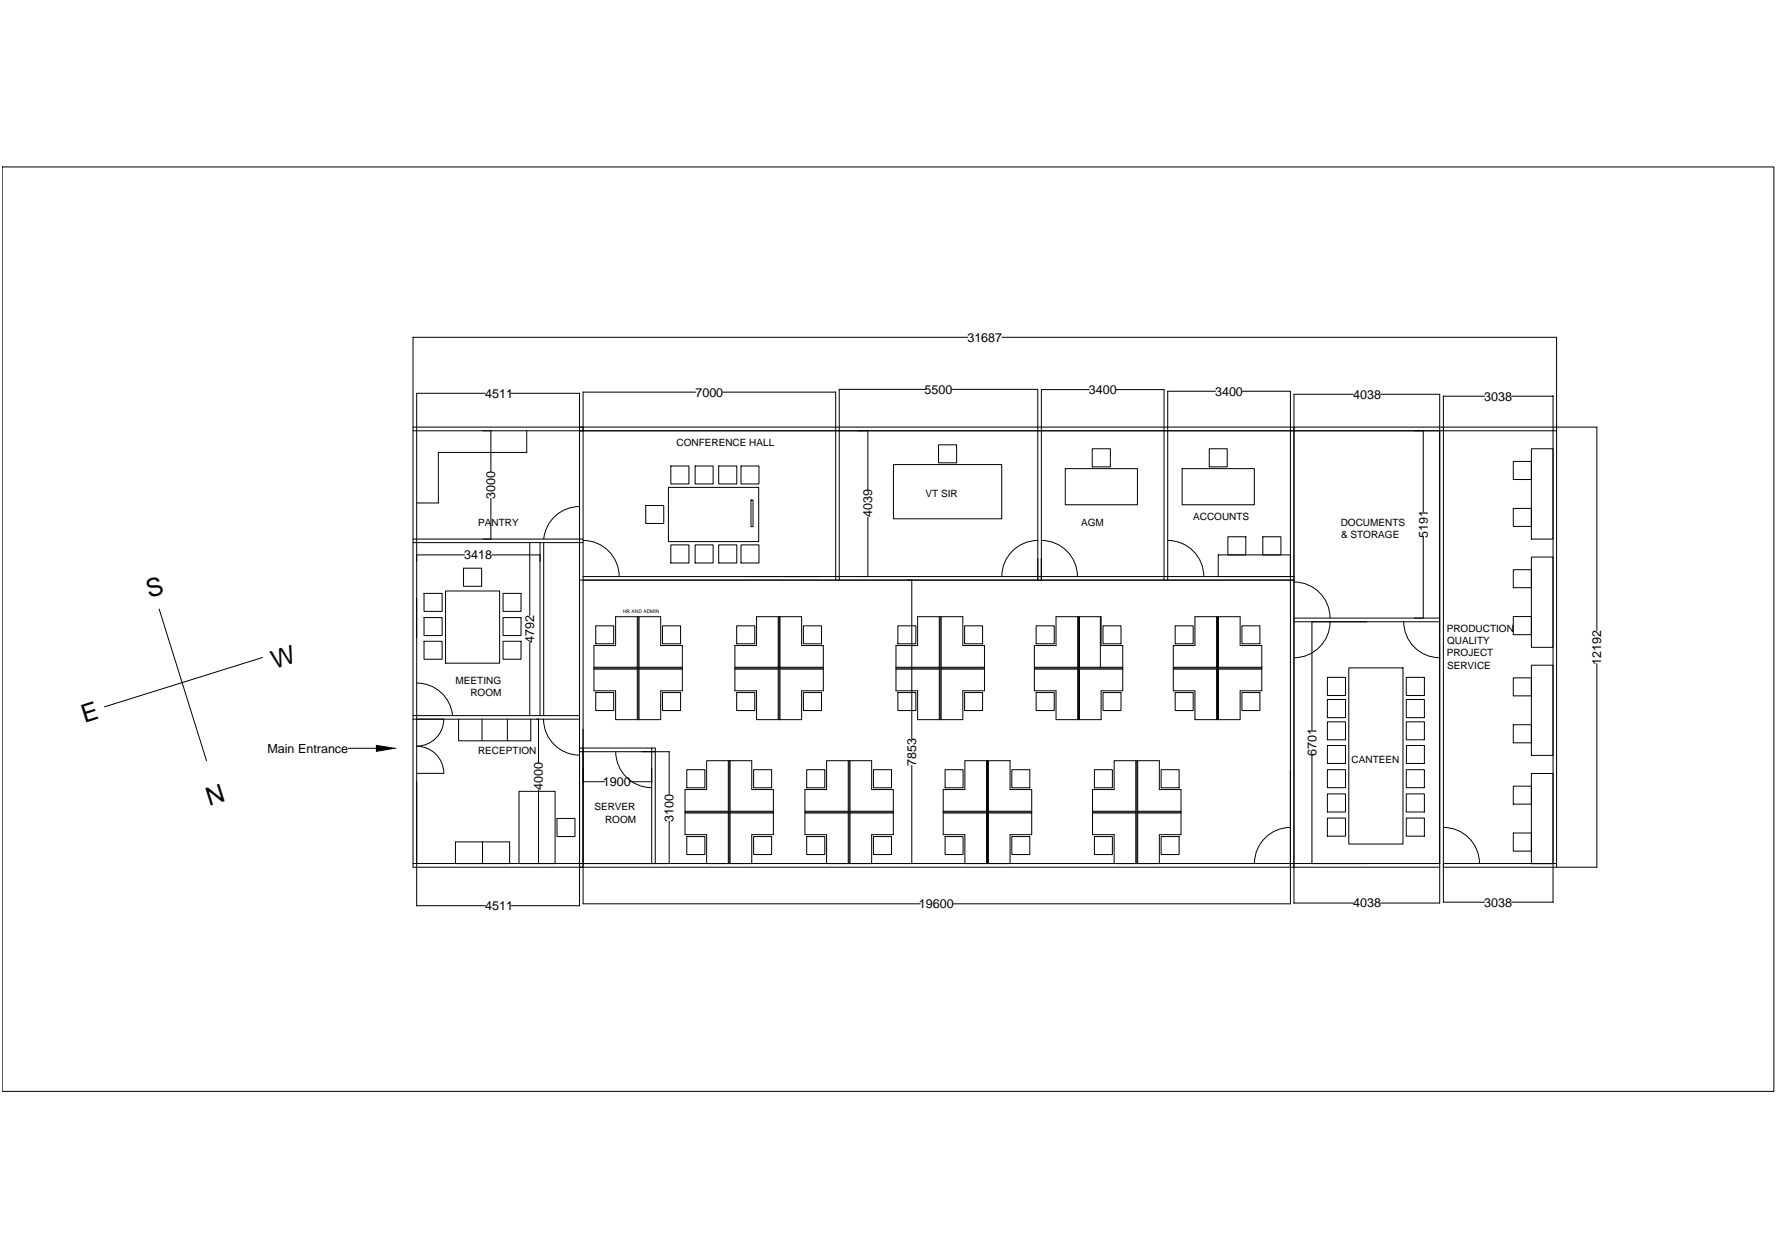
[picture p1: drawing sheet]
<svg xmlns="http://www.w3.org/2000/svg" width="594mm" height="420mm" viewBox="0 0 594 420" stroke-linecap="round" stroke-linejoin="round" font-family="sans-serif">
<!-- layer: 0 -->
<g fill="none" stroke="#000" stroke-width=".33">
<path d="M.7 55.8h592.3v309h-592.3zM138.1 112.7v177.2h343.2M138.1 112.7h185.5M334.9 112.7h185.5v177.2M162.2 131.5h-22.9v171.3M170.8 131.5h22.9v171.3M232.6 131.1l-37.7-.1v171.1h112.7M241.7 131.1l37.7-.1v62.9M309.3 130.1h-28.7v63.8M318.3 130.1h28.6v63.8M348.1 130.2v63.7M348.2 130.2h16"/>
<path d="M373.2 130.2h16v63.7M406.4 130.8h-16v63.1M415.4 130.8h16v171.3h-112.7M452.4 131.8h-19.8v170.1h19.8M461.5 131.8h19.8v170.1h-19.8M482.5 132.4v169.2h13.8M482.5 132.4h13.8M505.4 132.4h13.8M519.2 132.4v169.2h-13.8M138.1 142.8h395.8M138.1 144h343.2M164.1 144v13.6"/>
<path d="M176.1 144v7.2h-29.6v16.9h-7.2M224.3 155.8h6v6h-6zM232.4 155.8h6v6h-6zM240.3 155.8h6v6h-6zM247.7 155.8h6v6h-6zM290.1 144v19.8M298.7 155.3h36.2v18.1h-36.2zM313.8 148.7h6v6h-6zM356.1 156.6h24.2v12.1h-24.2zM365.2 150h6v6.1h-6zM395.2 156.6h24.1v12.1h-24.1zM404.3 150h6v6.1h-6z"/>
<path d="M475.8 144v27.1M505.9 154.2h6.1v6.1h-6.1zM512 150h7.2v30.2h-7.2zM520.4 144h-87.8v144.6M533.9 142.8v68M164.1 166.6v13.5M193.8 169.3a12 12 0 0 0-12 10.8M215.9 169h6v6h-6zM223.5 162.9h30.1v18.1h-30.1zM251.1 167.1h.6v8.9h-.6zM290.1 172.9v19.8M410.5 179.4h6v6.1h-6z"/>
<path d="M422.2 179.4h6v6.1h-6zM475.8 179.5v27.1M505.9 169.9h6.1v6.1h-6.1zM138.1 181.4h56.8M138.1 180.2h56.8M139.3 185.5h16.1M141.8 198.3h6v6.1h-6zM149 197.5h18v24.2h-18zM155 189.9h6v6.1h-6zM164.5 185.5h16M168.2 198.3h6v6.1h-6zM177.1 181.4v24.3"/>
<path d="M180.5 181.4v57.8M181.8 181.4v57.8M193.7 193.9h238.9M194.9 192.7h237.7M195 180.7a12 12 0 0 1 12 12M224.3 182.1h6v6.1h-6zM232.4 182.1h6v6.1h-6zM240.3 182.1h6v6.1h-6zM247.7 182.1h6v6.1h-6zM304.8 193.9v53M347 180.7a12 12 0 0 0-12.1 12M348.2 180.7a12 12 0 0 1 12 12"/>
<path d="M390.4 180.7a12 12 0 0 1 12 12M407.3 185.5h24.1v7.2h-24.1zM432.6 194.5a12 12 0 0 1 12.1 12.1M505.9 190.4h6.1v6h-6.1zM512 186.2h7.2v30.2h-7.2zM53.2 203.6l15.8 50.7M87.8 219.8l-52.9 16.5M141.8 206.4h6v6h-6zM141.8 214.3h6v6.1h-6zM168.2 206.4h6v6h-6zM168.2 214.3h6v6.1h-6zM177.1 214.9v24.3"/>
<path d="M199.2 209.2h6v6h-6zM205.8 206.1h15.1v9.7h7.2v15.1h-7.2v9.7h-15.1v-9.7h-7.2v-15.1h7.2zM213 206.1v17.2M213.3 206.1v34.5M213.6 206.1v17.2M221.5 209.2h6v6h-6zM246.3 209.2h6v6h-6zM252.9 206.1h15.1v9.7h7.2v15.1h-7.2v9.7h-15.1v-9.7h-7.2v-15.1h7.2zM260.2 206.1v17.2M260.5 206.1v34.5M260.8 206.1v17.2M268.6 209.2h6v6h-6z"/>
<path d="M300.2 209.2h6v6h-6zM306.8 206.1h15.1v9.7h7.2v15.1h-7.2v9.7h-15.1v-9.7h-7.3v-15.1h7.3zM314 206.1v17.2M314.3 206.1v34.5M314.6 206.1v17.2M322.5 209.2h6v6h-6zM346.4 209.2h6.1v6h-6.1zM353 206.1h15.1v9.7h7.3v15.1h-7.3v9.7h-15.1v-9.7h-7.2v-15.1h7.2zM360.3 206.1v17.2M360.6 206.1v34.5M360.9 206.1v17.2M367.9 206.2v17.1"/>
<path d="M368.8 209.2h6v6h-6zM392.9 209.2h6v6h-6zM399.5 206.1h15.1v9.7h7.2v15.1h-7.2v9.7h-15.1v-9.7h-7.3v-15.1h7.3zM406.7 206.1v17.2M407 206.1v34.5M407.4 206.1v17.2M415.2 209.2h6v6h-6zM432.6 207.8h48.7M432.6 206.6h48.7M438.6 207.8v36.2M444.7 207.8a12 12 0 0 1-12.1 12.1M469.3 207.8a12 12 0 0 0 12 12.1"/>
<path d="M505.9 206.1h6.1v6h-6.1zM138.1 239.2h55.6M139.3 228.3a12 12 0 0 1 12 10.9M198.6 223.3h29.5M198.6 223.7h14.4v16.9M198.6 223h14.4M199.2 231.5h6v6h-6zM213.6 223h14.5M221.5 231.5h6v6h-6zM228.1 223.7h-14.5v16.9M245.7 223.3h29.5M245.7 223.7h14.5v16.9"/>
<path d="M245.7 223h14.5M246.3 231.5h6v6h-6zM260.8 223h14.4M268.6 231.5h6v6h-6zM275.2 223.7h-14.4v16.9M299.5 223.3h29.6M299.5 223.7h14.5v16.9M299.5 223h14.5M300.2 231.5h6v6h-6zM314.6 223h14.5M322.5 231.5h6v6h-6zM329.1 223.7h-14.5v16.9"/>
<path d="M345.8 223.3h29.6M345.8 223.7h14.5v16.9M345.8 223h14.5M346.4 231.5h6.1v6h-6.1zM360.9 223h14.5M368.8 231.5h6v6h-6zM375.4 223.7h-14.5v16.9M392.2 223.3h29.6M392.2 223.7h14.5v16.9M392.2 223h14.5M392.9 231.5h6v6h-6zM407.4 223h14.4"/>
<path d="M415.2 231.5h6v6h-6zM421.8 223.7h-14.4v16.9M443.8 233.8h6v6.1h-6zM443.8 226.4h6v6.1h-6zM450.9 223.2h18.1v58.9h-18.1zM470.1 233.8h6.1v6.1h-6.1zM470.1 226.4h6.1v6.1h-6.1zM505.9 226.6h6.1v6h-6.1zM512 222.3h7.2v30.2h-7.2zM533.9 221.8v68.1M116.4 250.1h9.4M138.1 240.4h55.6"/>
<path d="M139.3 249.4a9 9 0 0 1 9.1 9.1h-9.1M148.4 240.4a9 9 0 0 1-9.1 9M153.3 240.4v7.2h24.1v-7.2M161.1 240.4v7.2M169.6 240.4v7.2M180 240.4v14.5M181.7 240.4a12 12 0 0 0 12.1 12M193.7 250h25.4v38.6M193.7 251.3h30v14.1M205.9 251.2a12 12 0 0 0 12 12.1M217.9 250v38.6M229.6 257.3h6.1v6h-6.1z"/>
<path d="M236.2 254.3h15.1v9.6h7.3v15.1h-7.3v9.6h-15.1v-9.6h-7.2v-15.1h7.2zM243.5 254.3v16.9h-14.5M243.8 254.3v34.3M244.1 254.3v16.9h14.5M252 257.3h6v6h-6zM269.7 257.3h6v6h-6zM276.3 254.3h15.1v9.6h7.2v15.1h-7.2v9.6h-15.1v-9.6h-7.2v-15.1h7.2zM283.6 254.3v16.9h-14.5M283.9 254.3v34.3M284.2 254.3v16.9h14.4M292 257.3h6.1v6h-6.1zM304.8 255.9v32.7"/>
<path d="M316 257.3h6v6h-6zM322.6 254.3h15.1v9.6h7.2v15.1h-7.2v9.6h-15.1v-9.6h-7.3v-15.1h7.3zM329.8 254.3v16.9h-14.5M330.1 254.3v34.3M330.4 254.3v16.9h14.5M338.3 257.3h6v6h-6zM365.9 257.3h6v6h-6zM372.5 254.3h15.1v9.6h7.2v15.1h-7.2v9.6h-15.1v-9.6h-7.3v-15.1h7.3zM379.7 254.3v16.9h-14.5M380.1 254.3v34.3M380.4 254.3v16.9h14.4M388.2 257.3h6v6h-6z"/>
<path d="M438.6 252.4v36.2M443.8 257.3h6v6h-6zM443.8 249.2h6v6h-6zM443.8 241.3h6v6h-6zM470.1 257.3h6.1v6h-6.1zM470.1 241.3h6.1v6h-6.1zM470.2 249.2h6v6h-6zM505.9 242.2h6.1v6.1h-6.1zM512 258.5h7.2v30.2h-7.2zM173.5 264.5h12.1v24.1h-12.1zM180 264v24.6M186.2 273.6h6v6h-6z"/>
<path d="M194.9 261.3h7.1M210.8 261.3h7M223.7 274.5v14.1M229 271.5h29.6M229 271.8h14.5M229.6 279.6h6.1v6h-6.1zM243.5 271.5v17.1M244.1 271.8h14.5M244.1 271.5v17.1M252 279.6h6v6h-6zM269.1 271.5h29.5M269.1 271.8h14.5"/>
<path d="M269.7 279.6h6v6h-6zM283.6 271.5v17.1M284.2 271.8h14.4M284.2 271.5v17.1M292 279.6h6.1v6h-6.1zM315.3 271.5h29.6M315.3 271.8h14.5M316 279.6h6v6h-6zM329.8 271.5v17.1M330.4 271.8h14.5M330.4 271.5v17.1M338.3 279.6h6v6h-6z"/>
<path d="M365.2 271.5h29.6M365.2 271.8h14.5M365.9 279.6h6v6h-6zM379.7 271.5v17.1M380.4 271.8h14.4M380.4 271.5v17.1M388.2 279.6h6v6h-6zM431.4 276.6a12 12 0 0 0-12 12M443.8 265.4h6v6h-6zM443.8 273.4h6v6.1h-6zM470.1 265.4h6.1v6h-6.1zM470.1 273.4h6.1v6.1h-6.1z"/>
<path d="M482.6 276.6a12 12 0 0 1 12 12M505.9 278.4h6.1v6.1h-6.1zM505.9 262.8h6.1v6h-6.1zM138.1 288.6h343.2M152.3 288.6v-7.2h18.1v7.2M161.3 281.4v7.2M482.5 289.9h51.4M482.5 288.6h37.9M139.3 302.7h22.9M170.8 302.7h22.9"/>
</g>
<path d="M125.8 249.1l6.1 1-6.1 1z" fill="#000" stroke="#000" stroke-width=".33"/>
<g font-size="8.4">
<text x="49.9" y="200" transform="rotate(-17 49.9 200)">S</text>
<text x="91.8" y="223.4" transform="rotate(-17 91.8 223.4)">W</text>
<text x="28.2" y="241.5" transform="rotate(-17 28.2 241.5)">E</text>
<text x="69.9" y="269.5" transform="rotate(-17 69.9 269.5)">N</text>
</g>
<g font-size="4.2">
<text x="323.4" y="114.2">31687</text>
<text x="309.1" y="131.6">5500</text>
<text x="364" y="131.7">3400</text>
<text x="162.2" y="132.9">4511</text>
<text x="232.5" y="132.6">7000</text>
<text x="406.2" y="132.3">3400</text>
<text x="452.4" y="133.3">4038</text>
<text x="496.2" y="133.9">3038</text>
<text x="165.6" y="166.8" transform="rotate(-90 165.6 166.8)">3000</text>
<text x="291.6" y="172.9" transform="rotate(-90 291.6 172.9)">4039</text>
<text x="477.3" y="179.7" transform="rotate(-90 477.3 179.7)">5191</text>
<text x="155.2" y="187">3418</text>
<text x="178.6" y="214.9" transform="rotate(-90 178.6 214.9)">4792</text>
<text x="535.3" y="222.3" transform="rotate(-90 535.3 222.3)">12192</text>
<text x="89.4" y="251.6">Main Entrance</text>
<text x="306.3" y="256" transform="rotate(-90 306.3 256)">7853</text>
<text x="440.1" y="252.6" transform="rotate(-90 440.1 252.6)">6701</text>
<text x="201.6" y="262.8">1900</text>
<text x="181.5" y="264.1" transform="rotate(-90 181.5 264.1)">4000</text>
<text x="225.2" y="274.6" transform="rotate(-90 225.2 274.6)">3100</text>
<text x="162.2" y="304.2">4511</text>
<text x="307.2" y="303.6">19600</text>
<text x="452.4" y="303.3">4038</text>
<text x="496.2" y="303">3038</text>
</g>
<g font-size="3.3">
<text x="226.2" y="149">CONFERENCE HALL</text>
<text x="309.4" y="166">VT SIR</text>
<text x="398.9" y="173.9">ACCOUNTS</text>
<text x="159.8" y="175.7">PANTRY</text>
<text x="361.4" y="175.7">AGM</text>
<text x="448.2" y="175.9">DOCUMENTS</text>
<text x="448.3" y="180">&amp; STORAGE</text>
<text x="483.6" y="211.3">PRODUCTION</text>
<text x="483.8" y="215.4">QUALITY</text>
<text x="483.6" y="219.4">PROJECT</text>
<text x="483.8" y="223.5">SERVICE</text>
<text x="152.3" y="228.6">MEETING</text>
<text x="157.3" y="232.6">ROOM</text>
<text x="159.8" y="252.2">RECEPTION</text>
<text x="451.9" y="254.9">CANTEEN</text>
<text x="198.7" y="270.9">SERVER</text>
<text x="202.3" y="275">ROOM</text>
</g>
<text font-size="1.7" x="208.3" y="204.7">HR AND ADMIN</text>
</svg>
